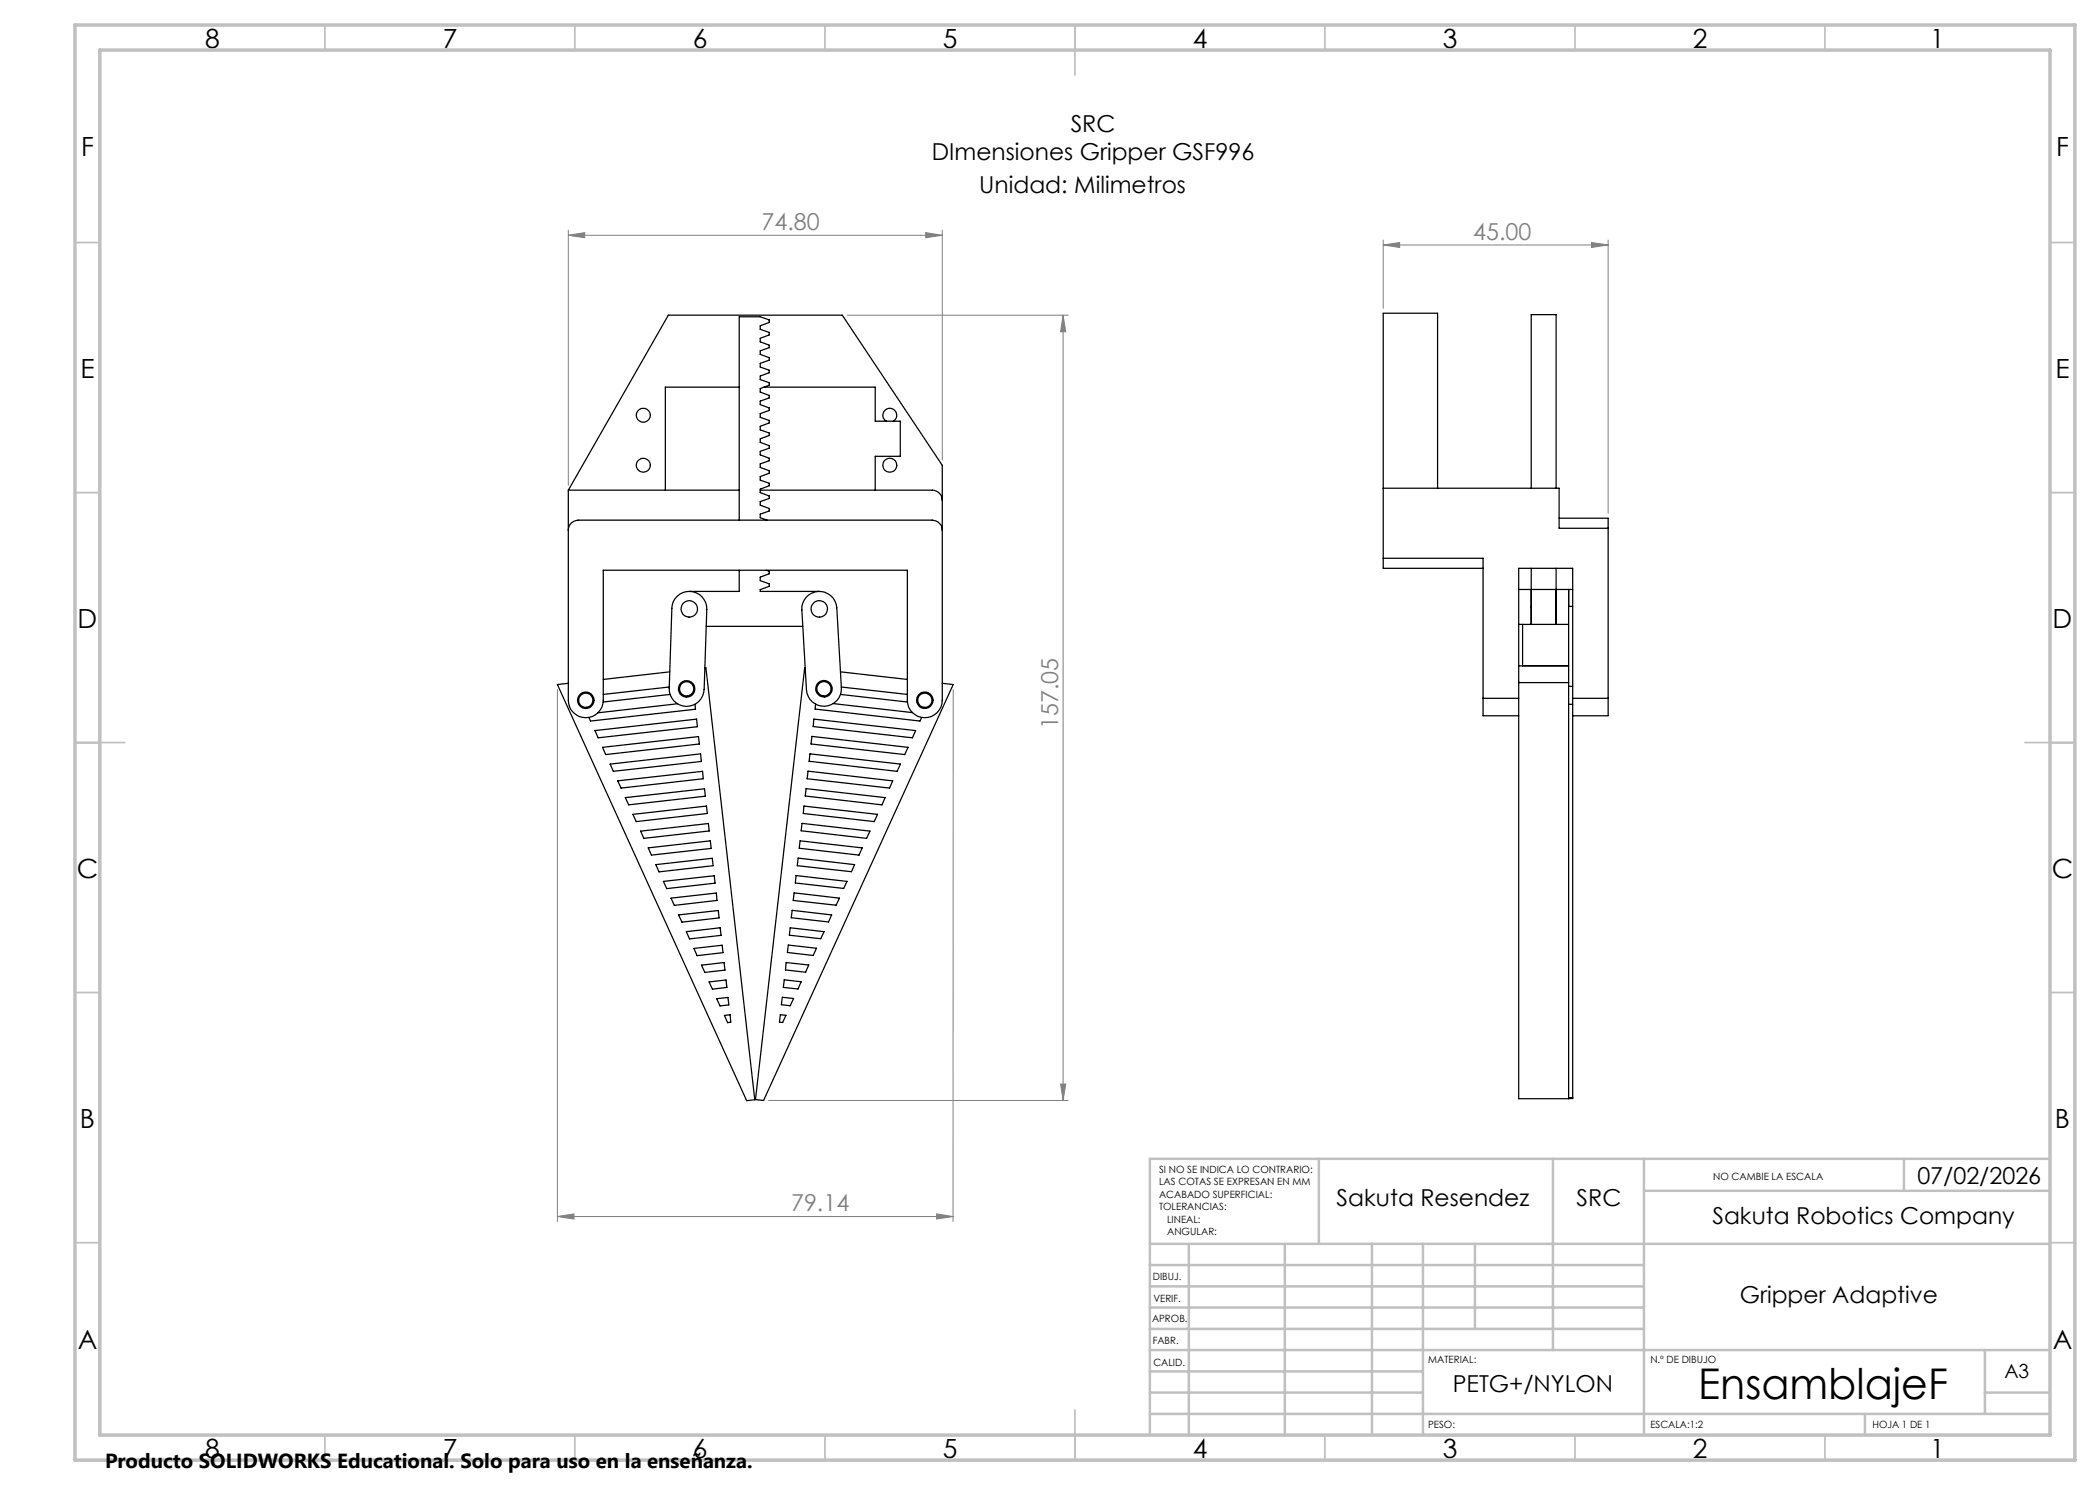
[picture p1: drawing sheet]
<svg xmlns="http://www.w3.org/2000/svg" width="420mm" height="297mm" viewBox="0 0 420 297" stroke-linecap="round" stroke-linejoin="round" font-family="sans-serif">
<g fill="none" stroke="#000" stroke-width=".25">
<path d="M133.7 63h34.8l20 30.1v46.9a3.5 3.5 0 0 1-3.5 3.5 3.5 3.5 0 0 1-3.5-3.5v-26h-60.9v26a3.5 3.5 0 0 1-3.4 3.5 3.5 3.5 0 0 1-3.5-3.5v-42zM147.8 77.4h-14.7v20.6M152.8 77.4h22.2v6.8h5.1v7.1h-5.1v6.7M113.7 98h34.1M152 98h34.4a2.05 2.05 0 0 1 2.1 2M177.2 84.2a1.4 1.4 0 0 1-.3-2.1 1.4 1.4 0 0 1 2.1 0 1.4 1.4 0 0 1-.3 2.1M276.6 97.6h35.2v8.1h9.8M287.5 97.6v-35h-10.9v49.1M306.2 97.6v-34.7h5v34.7M113.7 106a1.99 1.99 0 0 1 1.9-2h70.8a2.05 2.05 0 0 1 2.1 2M135.5 119.2a3.5 3.5 0 0 1 3.8-.6 3.5 3.5 0 0 1 2.1 3.3l-.6 16a3.5 3.5 0 0 1-3.6 3.4 3.5 3.5 0 0 1-3.4-3.6l.6-16a3.2 3.2 0 0 1 1.1-2.5zM147.8 104v-40.6h4.2l1.8 .6v.5l-1.8 .7v.7l1.8 .6v.5l-1.8 .7v.7l1.8 .6v.5l-1.8 .7v.7l1.8 .6v.5l-1.8 .7v.7l1.8 .6v.5l-1.8 .7v.7l1.8 .6v.5l-1.8 .7v.7l1.8 .7v.5l-1.8 .6v.7l1.8 .7v.5l-1.8 .6v.8l1.8 .6v.5l-1.8 .7v.7l1.8 .6v.5l-1.8 .7v.7l1.8 .6v.5l-1.8 .7v.7l1.8 .6v.5l-1.8 .7v.7l1.8 .7v.4l-1.8 .7v.7l1.8 .7v.5l-1.8 .6v.7l1.8 .7v.5l-1.8 .6v.7l1.8 .7v.5l-1.8 .6v.7l1.4 .5"/>
<path d="M147.8 114v4.3h-9.9M153.3 114l.5 .3v.5l-1.8 .6v.7l1.8 .7v.5l-1.8 .6v.4h11.9M161.3 119.4a3.5 3.5 0 0 1 3.7-.9 3.5 3.5 0 0 1 2.4 3.1l.9 15.9a3.5 3.5 0 0 1-3.3 3.7 3.5 3.5 0 0 1-3.7-3.2l-.9-16a3.4 3.4 0 0 1 .9-2.6zM276.6 111.7v2h20M276.6 111.7h20v28M303.7 117.9h10.8M306.2 117.9v7zM306.2 113.7v4.2M311.2 117.9v7zM311.2 113.7v4.2M311.8 103.6h9.8v2.1M313.7 117.9v3.4z"/>
<path d="M321.6 105.7v34M133.8 137.4l-13.2 1.5M133.9 134.4l-13.3 1.5M134 138.9l-13.4 1.5M141 133.6h.2l9.8 86.4-1.7 .1-37.8-83.2 2.2-.2M141.3 125.3h19.2M161 133.6l-.1-.1-9.8 86.4 1.6 .2 37.9-83.2-2.1-.2M168.1 138.9l13.4 1.5M168.1 134.4l13.4 1.5M168.3 137.4l13.2 1.5M296.6 139.7v3.5h7.1M296.6 139.7h7.1"/>
<path d="M303.7 124.9h10M303.7 133.2h10M303.7 136.5h10M304.5 124.9v8.3M313.7 121.3v98.4h-10v-106h10.8v26M313.7 137.3h.8M313.7 121.3h.8M314.5 139.7v3.5M314.5 139.7h7.1M321.6 139.7v3.5h-7.1M119 146.1l20.3-2.3 .2 1.5-19.9 2.3zM120.5 149.5l19.2-2.2 .2 1.5-18.8 2.1z"/>
<path d="M122 152.8l18.1-2 .2 1.5-17.6 2zM123.5 156.2l17-1.9 .2 1.4-16.5 1.9zM125.1 159.5l15.8-1.7 .2 1.4-15.4 1.8zM135.5 140.8l-15.9 1.8M139 140.9l.1 .9-21 2.4-.3-.7M161.2 157.7l15.8 1.8-.6 1.5-15.4-1.8zM161.6 154.2l16.9 2-.6 1.4-16.5-1.9zM162 150.8l18.1 2-.7 1.5-17.6-2zM162.4 147.3l19.2 2.2-.7 1.4-18.7-2.1zM162.8 143.8l20.3 2.3-.6 1.5-19.9-2.3zM163.1 140.8l-.1 1 21 2.4 .3-.7M166.6 140.7l15.9 1.8"/>
<path d="M313.7 140.9h.8M314.5 143.2v76.5h-.8M126.6 162.9l14.7-1.7 .2 1.5-14.3 1.6zM128.1 166.2l13.6-1.5 .2 1.5-13.1 1.5zM129.6 169.6l12.5-1.4 .1 1.5-11.9 1.3zM131.2 172.9l11.3-1.2 .1 1.4-10.8 1.3zM132.7 176.3l10.1-1.1 .2 1.4-9.7 1.1zM134.2 179.6l9.1-1 .1 1.5-8.5 1zM158.8 178.6l9.1 1-.7 1.4-8.6-.9zM159.2 175.1l10.2 1.2-.7 1.4-9.6-1.1zM159.6 171.6l11.3 1.3-.6 1.4-10.8-1.2zM160 168.2l12.4 1.4-.6 1.4-12-1.4z"/>
<path d="M160.4 164.7l13.6 1.5-.7 1.5-13.1-1.5zM160.8 161.2l14.7 1.7-.7 1.4-14.1-1.6zM135.7 183l8-.9 .1 1.5-7.4 .8zM137.3 186.3l6.7-.7 .2 1.5-6.3 .7zM138.8 189.7l5.6-.6 .2 1.4-5.2 .6zM140.3 193l4.5-.5 .2 1.5-4 .5zM141.8 196.4l3.4-.4 .2 1.5-2.9 .3zM143.3 199.7l2.3-.2 .2 1.5-1.8 .2zM156.5 199.5l2.2 .2-.7 1.5-1.7-.3zM156.8 196l3.4 .4-.6 1.4-2.9-.3zM157.2 192.5l4.5 .5-.6 1.4-4-.4zM157.7 189l5.6 .6-.7 1.5-5.1-.6z"/>
<path d="M158 185.6l6.8 .7-.7 1.4-6.2-.7zM158.4 182.1l7.9 .9-.6 1.4-7.4-.9zM144.9 203.1l1.1-.2 .2 1.5-.7 .1zM156.1 202.9l1.1 .2-.7 1.4-.6-.1zM313.7 219.5h.8"/>
<circle cx="128.7" cy="83" r="1.4"/>
<circle cx="128.7" cy="93.1" r="1.4"/>
<circle cx="178" cy="93.1" r="1.4"/>
<circle cx="137.3" cy="137.8" r="1.64"/>
<circle cx="137.3" cy="137.8" r="1.43"/>
<circle cx="137.9" cy="121.8" r="1.65"/>
<circle cx="163.9" cy="121.8" r="1.66"/>
<circle cx="164.8" cy="137.8" r="1.42"/>
<circle cx="164.8" cy="137.8" r="1.66"/>
<circle cx="117.2" cy="140.1" r="1.42"/>
<circle cx="117.2" cy="140" r="1.66"/>
<circle cx="185" cy="140" r="1.43"/>
<circle cx="185" cy="140" r="1.66"/>
</g>
<g fill="none" stroke="#808080" stroke-width=".2">
<path d="M113.7 47.1l3.2-.6v1.1zM113.7 46v51M113.7 47.1h74.8M185.1 46.5l3.4 .6-3.4 .5zM188.5 46v46M276.6 49l3.3-.5v1zM276.6 48v13.7M276.6 49h45M318.3 48.5l3.3 .5-3.3 .5zM321.6 48v54.7M169.5 63h44.1M212.6 63l.5 3.4h-1z"/>
<path d="M212.6 63v157.1M111.5 137.9v106.4M190.6 137.9v106.4M212.1 216.8h1l-.5 3.3zM153.7 220.1h59.9M111.5 243.3l3.3-.5v1zM111.5 243.3h79.1M187.3 242.8l3.3 .5-3.3 .5z"/>
</g>
<g fill="none" stroke="#c0c0c0" stroke-width=".35">
<path d="M65 5v5M115 5v5M165 5v5M215 5v10M265 5v5M315 5v5M365 5v5M15 48.5h5M410 48.5h5M15 98.5h5M410 98.5h5M15 148.5h10"/>
<path d="M405 148.5h10M15 198.5h5M410 198.5h5M15 248.5h5M410 248.5h5M65 287v5M115 287v5M165 287v5M215 282v10M265 287v5M315 287v5M365 287v5"/>
</g>
<g fill="none" stroke="#c0c0c0" stroke-width=".5">
<path d="M263.8 231.8v17M310.6 231.8v38.2M328.8 231.8v55.2M328.8 238.2h81.2M380.8 231.8v6.4M410 231.8h-180v55.2M230 248.8h180M230 257.3h98.8M230 253h98.8M237.8 248.8v38.2M257 248.8v38.2M274.4 248.8v38.2"/>
<path d="M284.6 248.8v38.2M295 248.8v17M230 265.8h98.8M230 261.5h98.8M230 278.5h54.6M230 274.3h54.6M230 270h180M397 278.5h13M397 270v12.8M230 282.8h180M373 282.8v4.2"/>
</g>
<path d="M15 5h400v287h-400zM20 10h390v277h-390z" fill="none" stroke="#c0c0c0" stroke-width=".7"/>
<g fill="#808080">
<path d="M187.3 242.8l3.3 .5-3.3 .5zM111.5 243.3l3.3-.5v1z"/>
<path d="M276.6 49l3.3-.5v1zM318.3 48.5l3.3 .5-3.3 .5z"/>
<path d="M185.1 46.5l3.4 .6-3.4 .5zM113.7 47.1l3.2-.6v1.1z"/>
<path d="M212.6 63l.5 3.4h-1zM212.1 216.8h1l-.5 3.3z"/>
</g>
<text font-size="8.5" x="339.6" y="279.7">EnsamblajeF</text>
<g font-size="5.3">
<text x="41" y="9.5">8</text>
<text x="88.5" y="9.5">7</text>
<text x="138.5" y="9.5">6</text>
<text x="188.5" y="9.5">5</text>
<text x="238.5" y="9.5">4</text>
<text x="288.5" y="9.5">3</text>
<text x="338.5" y="9.5">2</text>
<text x="386" y="9.5">1</text>
<text x="16.2" y="31.3">F</text>
<text x="411.2" y="31.3">F</text>
<text x="16.1" y="75.5">E</text>
<text x="411.1" y="75.5">E</text>
<text x="15.5" y="125.5">D</text>
<text x="410.5" y="125.5">D</text>
<text x="15.4" y="175.5">C</text>
<text x="410.4" y="175.5">C</text>
<text x="16" y="225.5">B</text>
<text x="411" y="225.5">B</text>
<text x="15.5" y="269.8">A</text>
<text x="410.5" y="269.8">A</text>
<text x="41" y="291.5">8</text>
<text x="88.5" y="291.5">7</text>
<text x="138.5" y="291.5">6</text>
<text x="188.5" y="291.5">5</text>
<text x="238.5" y="291.5">4</text>
<text x="288.5" y="291.5">3</text>
<text x="338.5" y="291.5">2</text>
<text x="386" y="291.5">1</text>
</g>
<g font-size="4.7">
<text x="214.1" y="26.4">SRC</text>
<text x="186.4" y="31.9">DImensiones Gripper GSF996</text>
<text x="195.8" y="38.6">Unidad: Milimetros</text>
<text x="383.5" y="236.8">07/02/2026</text>
<text x="267.3" y="241.3">Sakuta Resendez</text>
<text x="315.3" y="241.3">SRC</text>
<text x="342.5" y="244.7">Sakuta Robotics Company</text>
<text x="347.9" y="260.6">Gripper Adaptive</text>
<text x="290.5" y="278.4">PETG+/NYLON</text>
</g>
<g font-size="4.7" fill="#808080">
<text x="152.3" y="46">74.80</text>
<text x="294.6" y="48">45.00</text>
<text x="211.6" y="145.8" transform="rotate(-90 211.6 145.8)">157.05</text>
<text x="158.2" y="242.3">79.14</text>
</g>
<text font-size="4.1" x="21" y="293.7">Producto SOLIDWORKS Educational. Solo para uso en la enseñanza.</text>
<text font-size="3.9" x="400.9" y="275.5">A3</text>
<g font-size="2">
<text x="231.8" y="234.6">SI NO SE INDICA LO CONTRARIO:</text>
<text x="231.8" y="237.1">LAS COTAS SE EXPRESAN EN MM</text>
<text x="231.8" y="239.6">ACABADO SUPERFICIAL:</text>
<text x="342.6" y="236">NO CAMBIE LA ESCALA</text>
<text x="231.8" y="242.1">TOLERANCIAS:</text>
<text x="233.4" y="244.6">LINEAL:</text>
<text x="233.4" y="247.1">ANGULAR:</text>
<text x="230.6" y="256.1">DIBUJ.</text>
<text x="230.7" y="260.3">VERIF.</text>
<text x="230.4" y="264.4">APROB.</text>
<text x="230.5" y="268.8">FABR.</text>
<text x="230.7" y="273.1">CALID.</text>
<text x="285.6" y="272.5">MATERIAL:</text>
<text x="330.1" y="272.5">N.º DE DIBUJO</text>
<text x="285.6" y="285.5">PESO:</text>
<text x="330.1" y="285.6">ESCALA:1:2</text>
<text x="374.5" y="285.6">HOJA 1 DE 1</text>
</g>
</svg>
